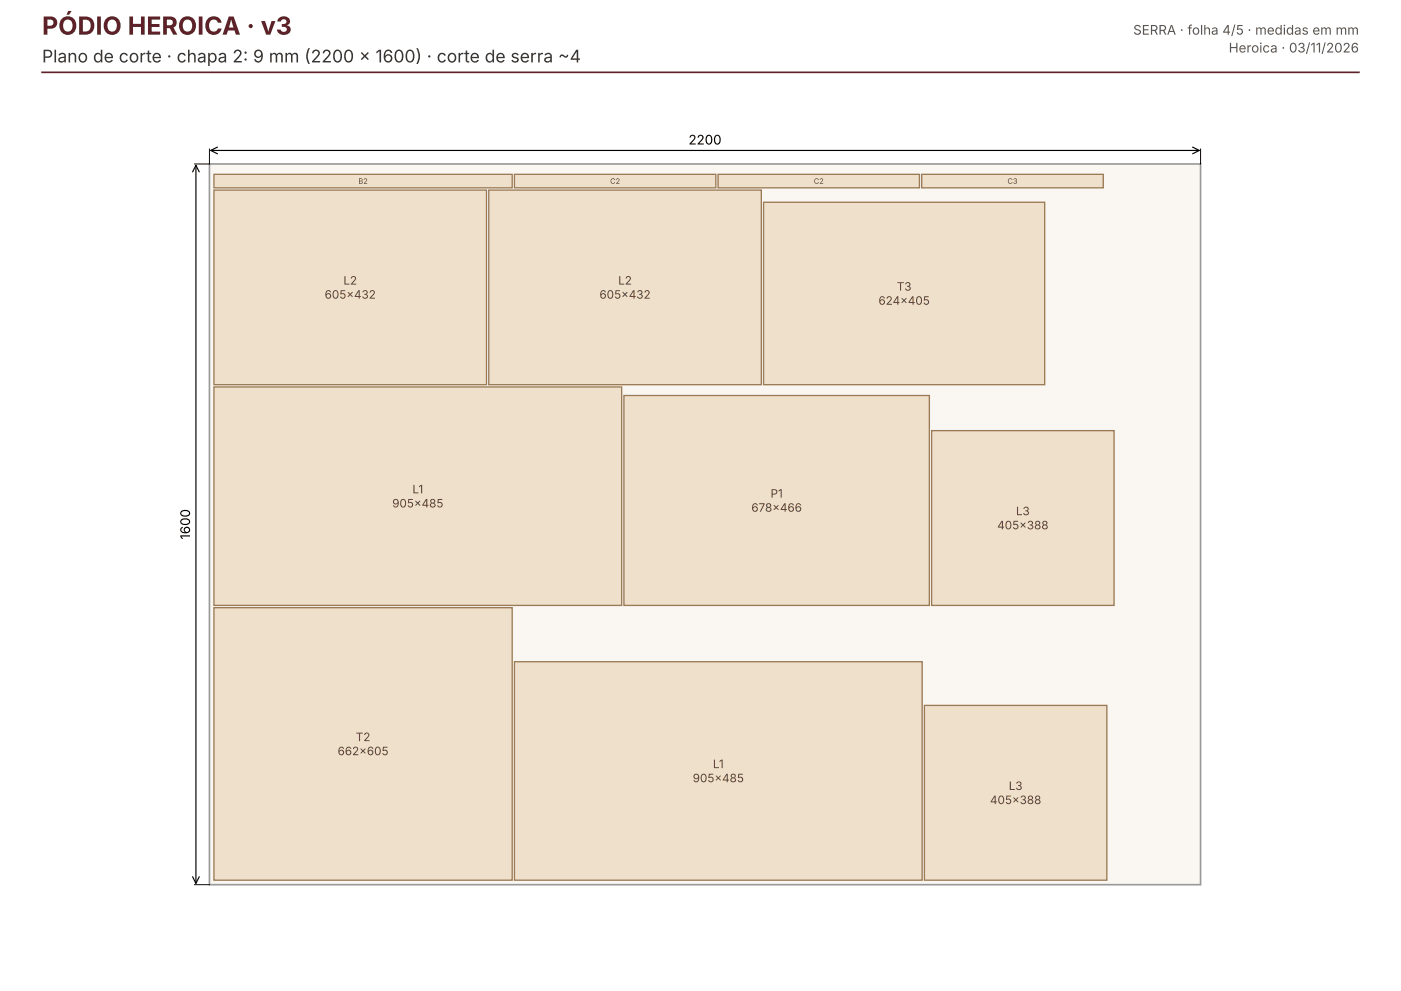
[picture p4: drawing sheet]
<svg xmlns="http://www.w3.org/2000/svg" width="297mm" height="210mm" viewBox="0 0 297 210" stroke-linecap="round" stroke-linejoin="round" font-family="sans-serif">
<path d="M44.4 34.8h210v152.7h-210z" fill="#faf7f2" stroke="#999" stroke-width=".35"/>
<g fill="#efe0cc" stroke="#9b7b55" stroke-width=".28">
<path d="M45.3 128.8h63.3v57.8h-63.3z"/>
<path d="M109 140.3h86.4v46.3h-86.4z"/>
<path d="M45.3 82h86.5v46.3h-86.5z"/>
<path d="M132.2 83.8h64.8v44.5h-64.8z"/>
<path d="M45.3 40.3h57.8v41.2h-57.8z"/>
<path d="M103.6 40.3h57.8v41.2h-57.8z"/>
<path d="M161.8 42.9h59.6v38.6h-59.6z"/>
<path d="M195.9 149.5h38.7v37.1h-38.7z"/>
<path d="M197.4 91.3h38.7v37h-38.7z"/>
<path d="M45.3 37h63.3v2.8h-63.3z"/>
<path d="M109 37h42.7v2.8h-42.7z"/>
<path d="M152.2 37h42.7v2.8h-42.7z"/>
<path d="M195.3 37h38.5v2.8h-38.5z"/>
</g>
<path d="M44.4 31.6v3.2h-3.2M254.4 31.6v3.2M41.2 187.5h3.2" fill="none" stroke="#000" stroke-width=".21"/>
<path d="M40.8 36.4l.7-1.4 .7 1.4M41.5 35v152.2M44.7 31.9h209.5M46.1 31.2l-1.4 .7 1.4 .7M252.8 31.2l1.4 .7-1.4 .7M40.8 185.8l.7 1.4 .7-1.4" fill="none" stroke="#000" stroke-width=".25"/>
<path d="M8.9 15.3h279.1" fill="none" stroke="#5e2129" stroke-width=".35"/>
<text font-size="5.3" fill="#5e2129" x="8.9" y="7.4">PÓDIO HEROICA · v3</text>
<text font-size="3.7" fill="#333" x="8.9" y="13.2">Plano de corte · chapa 2: 9 mm (2200 × 1600) · corte de serra ~4</text>
<g font-size="2.8" fill="#555">
<text x="240.2" y="7.4">SERRA · folha 4/5 · medidas em mm</text>
<text x="260.4" y="11.1">Heroica · 03/11/2026</text>
</g>
<g font-size="2.8">
<text x="145.9" y="30.6">2200</text>
<text x="40.3" y="114.4" transform="rotate(-90 40.3 114.4)">1600</text>
</g>
<g font-size="2.5" fill="#5a4630">
<text x="68.8" y="63.3">605×432</text>
<text x="72.8" y="60.3">L2</text>
<text x="127" y="63.3">605×432</text>
<text x="131" y="60.3">L2</text>
<text x="186.2" y="64.6">624×405</text>
<text x="190.1" y="61.6">T3</text>
<text x="83.1" y="107.6">905×485</text>
<text x="87.4" y="104.6">L1</text>
<text x="163.3" y="105.5">P1</text>
<text x="159.2" y="108.5">678×466</text>
<text x="211.3" y="112.2">405×388</text>
<text x="215.3" y="109.2">L3</text>
<text x="71.6" y="160.1">662×605</text>
<text x="75.4" y="157.1">T2</text>
<text x="146.8" y="165.8">905×485</text>
<text x="151.1" y="162.8">L1</text>
<text x="213.8" y="167.5">L3</text>
<text x="209.8" y="170.4">405×388</text>
</g>
<g font-size="1.6" fill="#5a4630">
<text x="75.9" y="39">B2</text>
<text x="129.3" y="39">C2</text>
<text x="172.5" y="39">C2</text>
<text x="213.5" y="39">C3</text>
</g>
</svg>
